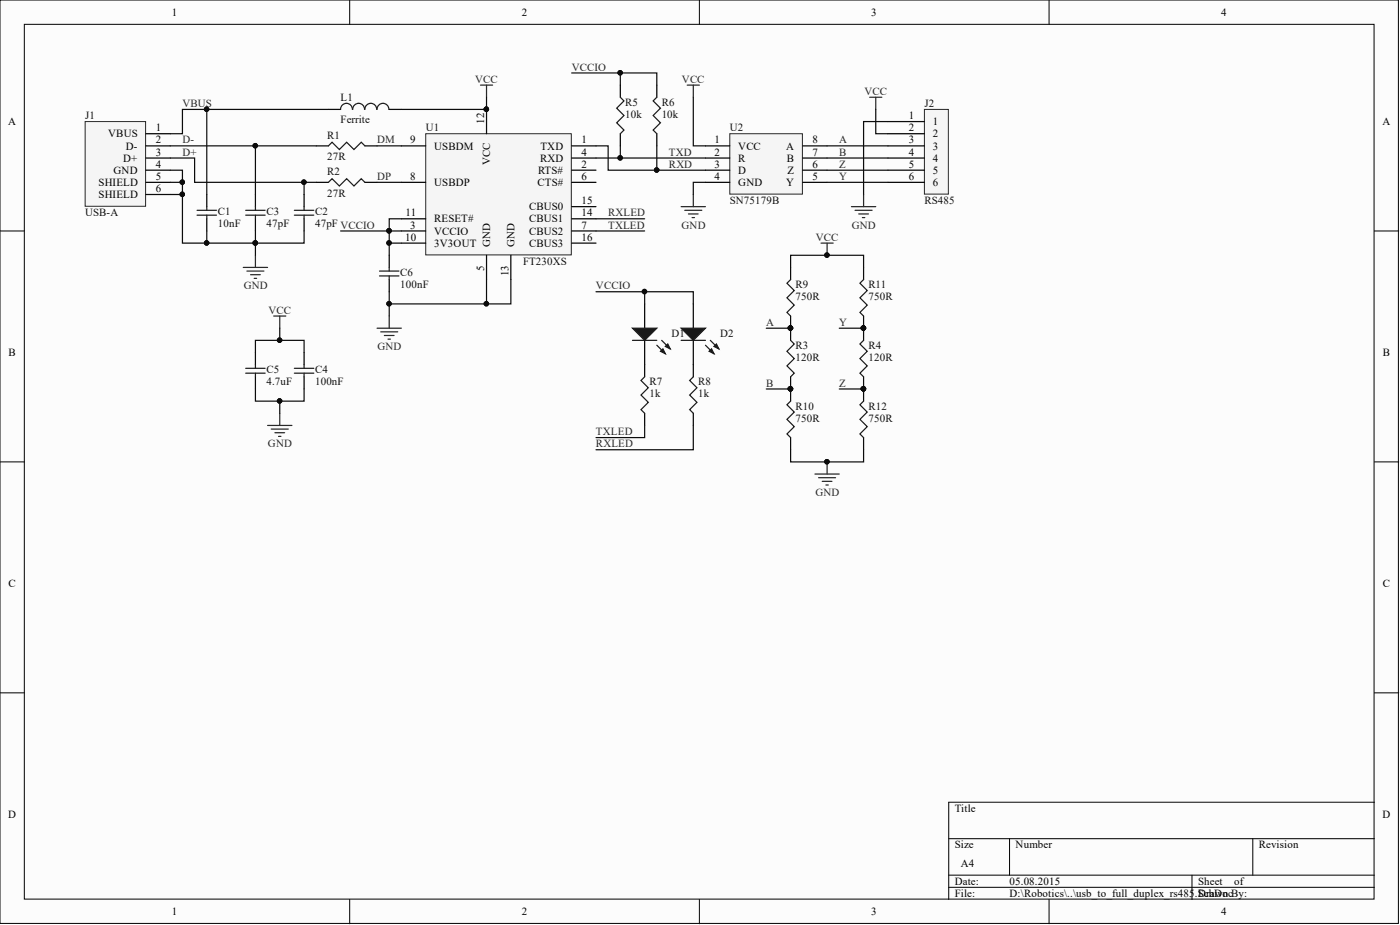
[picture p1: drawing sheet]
# Altium project usb_to_full_duplex_rs485.PrjPcb
1 sheet, 25 parts. Net scope: global (net labels, ports and power ports of the same name join across sheets).
Board file: usb_to_full_duplex_rs485.PcbDoc

## Sheet usb_to_full_duplex_rs485.SchDoc
size A4

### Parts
C1  10nF  [1608[0603]]
C2  47pF  [1608[0603]]
C3  47pF  [1608[0603]]
C4  100nF  [1608[0603]]
C5  4.7uF  [1608[0603]]
C6  100nF  [1608[0603]]
D1  LED2  [1608[0603]]  (value not drawn)
D2  LED2  [1608[0603]]  (value not drawn)
J1  USB-A  [USB-A-PLUG]
J2  RS485  [MICRO-MATCH-6]
L1  Ferrite  [INDC1608L]
R1  27R  [J1-0603]
R2  27R  [J1-0603]
R3  120R  [J1-0603]
R4  120R  [J1-0603]
R5  10k  [J1-0603]
R6  10k  [J1-0603]
R7  1k  [J1-0603]
R8  1k  [J1-0603]
R9  750R  [J1-0603]
R10  750R  [J1-0603]
R11  750R  [J1-0603]
R12  750R  [J1-0603]
U1  FT230XS  [SOP64P600X175-16N]
U2  SN75179B  [SOIC-8]

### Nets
GND: C1.2 C2.1 C3.2 C4.2 C5.1 C6.1 J1.4(GND) J1.5(SHIELD) J1.6(SHIELD) J2.1 R10.1 R12.1 U1.5(GND) U1.13(GND) U2.4(GND)
VCC: C4.1 C5.2 J2.2 L1.2 R9.2 R11.2 U1.12(VCC) U2.1(VCC)
A: J2.3 R3.1 R9.1 U2.8(A)
B: J2.4 R3.2 R10.2 U2.7(B)
D+: C2.2 J1.3(D+) R2.1
D-: C3.1 J1.2(D-) R1.1
DM: R1.2 U1.9(USBDM)
DP: R2.2 U1.8(USBDP)
RXD: R6.1 U1.1(TXD) U2.3(D)
RXLED: R8.1 U1.14(CBUS1)
TXD: R5.2 U1.4(RXD) U2.2(R)
TXLED: R7.1 U1.7(CBUS2)
VBUS: C1.1 J1.1(VBUS) L1.1
VCCIO: C6.2 D1.1(A) D2.1(A) R5.1 R6.2 U1.3(VCCIO) U1.10(3V3OUT) U1.11(RESET#)
Y: J2.6 R4.2 R11.1 U2.5(Y)
Z: J2.5 R4.1 R12.2 U2.6(Z)
NetD1_2: D1.2(K) R7.2
NetD2_2: D2.2(K) R8.2

Not connected (* = marked no-connect by the designer): U1 2(RTS#) 6(CTS#) 15(CBUS0) 16(CBUS3)
